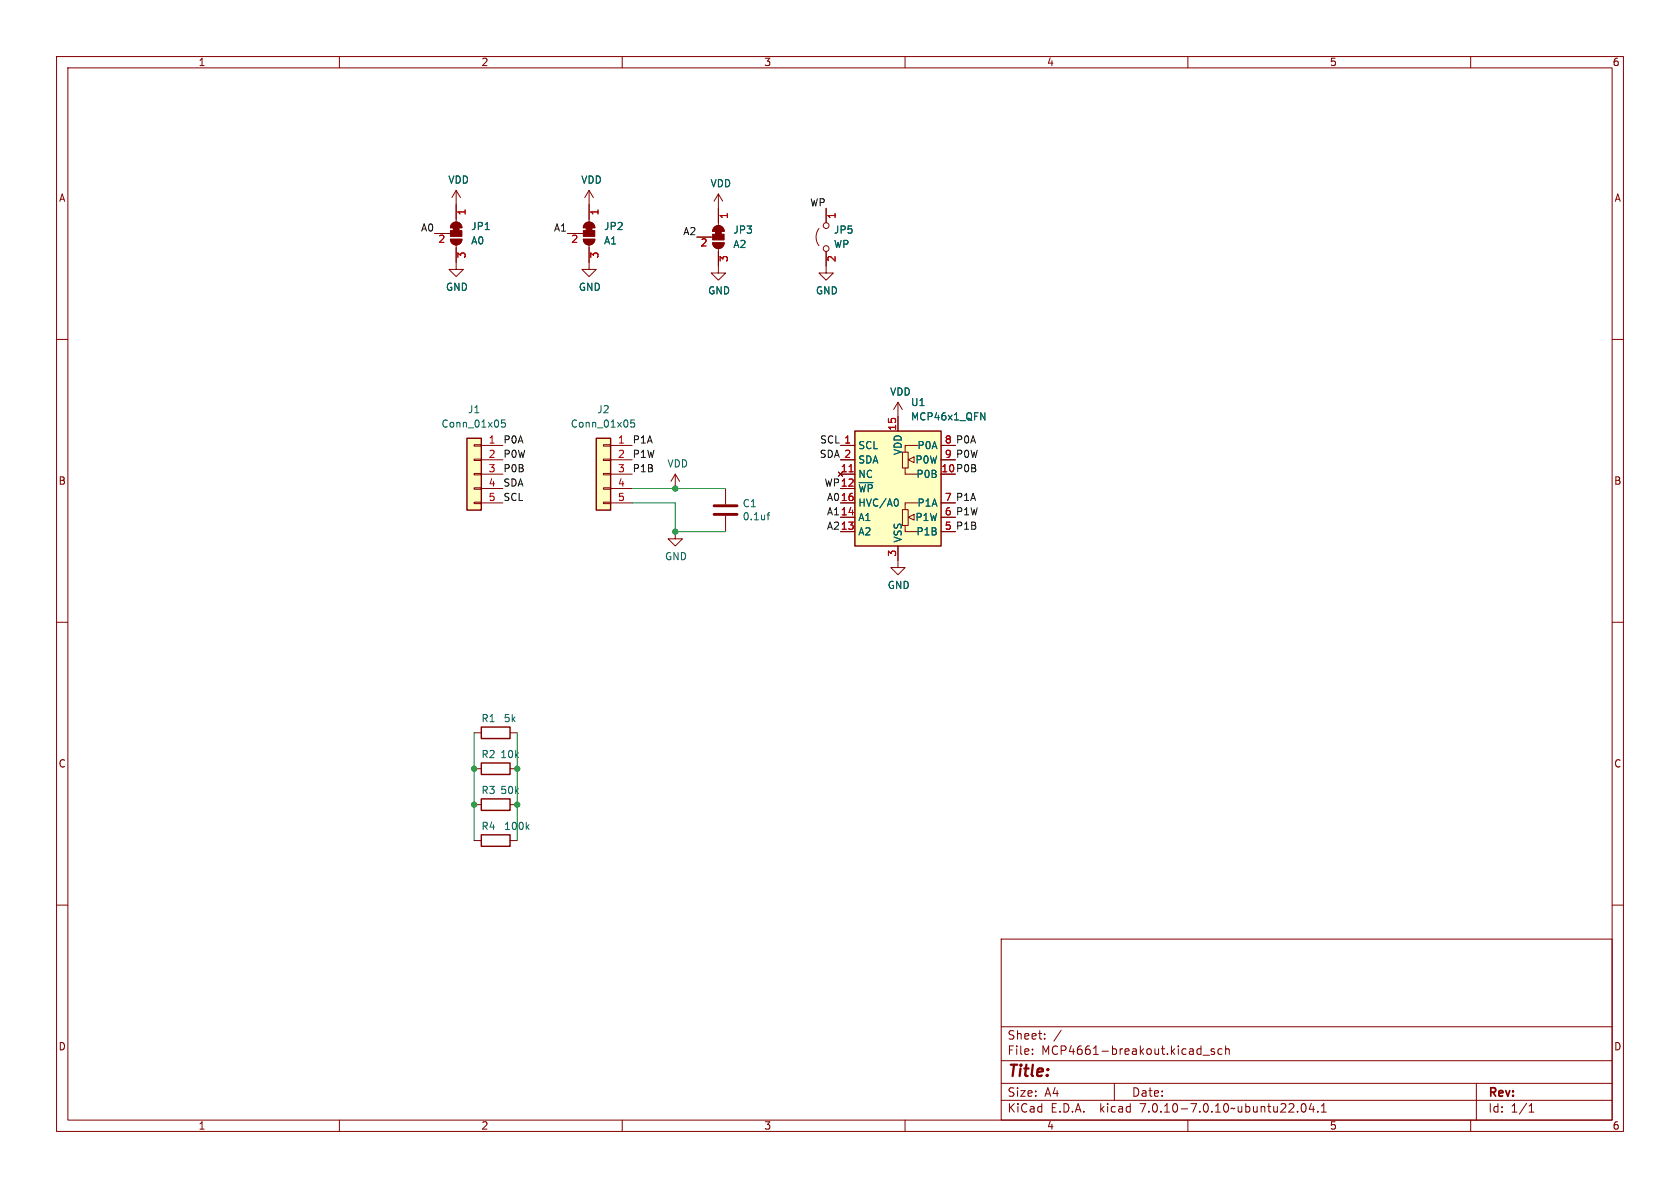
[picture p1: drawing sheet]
<svg xmlns="http://www.w3.org/2000/svg" width="297mm" height="210mm" viewBox="0 0 297 210" stroke-linecap="round" stroke-linejoin="round" font-family="sans-serif">
<g fill="none" stroke="#840000" stroke-width=".18">
<path d="M10 10h277v190h-277zM12 12h273v186h-273zM60 10v2M110 10v2M160 10v2M210 10v2M260 10v2M103.4 39.5a1.02 1.02 0 0 1 1.1-.2 1.02 1.02 0 0 1 .7 1h-2.1zM104.1 36.2v3M127 34.3l-.8 1.3M127 34.3v5.6M127 34.3l.8 1.3"/>
<path d="M146 36.8v2.6M10 60h2M100.3 41.3h2.8M103.1 42.3h2.1a1.02 1.02 0 0 1-1.1 1 1.02 1.02 0 0 1-1-1zM104.1 43.3v3.1M123.2 41.9h2.8M126 42.9h2a1.02 1.02 0 0 1-1 1 1.02 1.02 0 0 1-1-1zM126.3 40.2a1.02 1.02 0 0 1 1.1-.2 1.02 1.02 0 0 1 .6 .9h-2zM127 43.9v4.4h1.3l-1.3 1.2-1.3-1.2h1.3M144.8 40.4a2.54 2.54 0 0 0 0 3M146 44.5v2.5M285 60h2"/>
<path d="M158.7 71.1l-.7 1.3M158.7 71.1v2.6M158.7 71.1l.8 1.3M119.4 94v1.3h1.2l-1.2 1.2-1.3-1.2h1.3M119.4 83.8l-.8 1.3M119.4 83.8v2.6M119.4 83.8l.7 1.3M128.3 86.4v2.8M128.3 91.2v2.8M10 110h2M285 110h2M10 160h2"/>
<path d="M285 160h2M177 166h108v32h-108zM60 198v2M110 198v2M160 198v2M177 194.5h108M177 191.5h108M177 187.5h108M177 181.5h108M182.5 186.3v.1M182.5 185.5v.1M184.7 183.6v.1"/>
<path d="M184.7 182.8v.1M187.6 182.1l-1.3 2M197 191.5v3M210 198v2M212.7 186.5h1.1M214.7 185.5l-.4-.1-.2 .2 .1 .2 .5 .2v.3h-.6M216 185.5l-.4-.1-.3 .3v.4l.2 .2h.5M216.7 185.5l.2-.1 .3 .1 .1 .9M216.7 184.9v1.5M229.4 196.5v.1M230.2 195.2l.2-.1a.81 .81 0 0 1 .6 .6 .81 .81 0 0 1-.3 .8l-.2 .1a.81 .81 0 0 1-.3-1.4zM231.8 195l-.3 1.1h.9"/>
<path d="M232.2 195.6v1M233 196.5v.1M233.6 196.6h.9M233.6 195.5l.4-.4v1.5M260 198v2M261 191.5v6.5M270.3 196.6h.9M270.3 195.5l.4-.4v1.5"/>
<circle cx="146.1" cy="39.9" r=".51"/>
<circle cx="146.1" cy="43.9" r=".51"/>
</g>
<g fill="#840000" stroke="#840000" stroke-width=".18">
<path d="M103.6 40.3h1v.5h-1z"/>
<path d="M103.4 39.5a1.02 1.02 0 0 1 1.1-.2 1.02 1.02 0 0 1 .7 1h-2.1z"/>
<path d="M103.1 40.8h2.1v1h-2.1z"/>
<path d="M103.1 42.3h2.1a1.02 1.02 0 0 1-1.1 1 1.02 1.02 0 0 1-1-1z"/>
<path d="M126.5 40.9h1v.5h-1z"/>
<path d="M126.3 40.2a1.02 1.02 0 0 1 1.1-.2 1.02 1.02 0 0 1 .6 .9h-2z"/>
<path d="M126 41.4h2v1h-2z"/>
<path d="M126 42.9h2a1.02 1.02 0 0 1-1 1 1.02 1.02 0 0 1-1-1z"/>
</g>
<path d="M126.2 90.9h4.1M126.2 89.4h4.1" fill="none" stroke="#840000" stroke-width=".51"/>
<path d="M135.6 91h.5M136.1 90.6l-.3 .2v1.1" fill="none" stroke="#006464" stroke-width=".18"/>
<path d="M151.1 76.2h15.3v20.3h-15.3z" fill="#ffffc2" stroke="#ffffc2" stroke-width=".18"/>
<path d="M160 94h2.3M160 88.9h2.3" fill="none" stroke="#ffffc2" stroke-width=".18"/>
<path d="M160 83.6v.2z" fill="#ffffc2"/>
<path d="M160 78.7h2.3M160 83.8h2.3" fill="none" stroke="#ffffc2" stroke-width=".18"/>
<g fill="#ffffc2">
<path d="M160.6 91.4l1-.5v1z"/>
<path d="M160.6 81.3l1-.5v1z"/>
</g>
<path d="M82.5 77.5h2.6v12.7h-2.6zM105.4 77.5h2.5v12.7h-2.5zM151.1 76.2h15.3v20.3h-15.3zM85.1 128.5h5.1v2.1h-5.1zM85.1 134.9h5.1v2h-5.1zM85.1 147.6h5.1v2h-5.1zM85.1 141.2h5.1v2.1h-5.1z" fill="none" stroke="#840000" stroke-width=".25"/>
<g fill="none" stroke="#840000" stroke-width=".18">
<path d="M79.9 39.5a1.02 1.02 0 0 1 1.1-.2 1.02 1.02 0 0 1 .7 1h-2.1zM80.6 33.7l-.7 1.2M80.6 33.7v5.5M80.6 33.7l.8 1.2M104.1 33.7l-.7 1.2M104.1 33.7v5M104.1 33.7l.8 1.2M127 36.8v2.6M146 36.8v2.6M76.8 41.3h2.8M79.6 42.3h2.1a1.02 1.02 0 0 1-1.1 1 1.02 1.02 0 0 1-1-1zM80.6 43.3v4.3h1.3l-1.3 1.3-1.2-1.3h1.2"/>
<path d="M100.3 41.3h2.6M104.1 43.8v3.8h1.3l-1.3 1.3-1.2-1.3h1.2M123.2 41.9h2.5M127 44.5v2.5M146 44.5v3.8h1.3l-1.3 1.2-1.2-1.2h1.2M83.8 78.6h1.3v.3h-1.3zM85.1 78.7h3.8M106.7 78.6h1.2v.3h-1.2zM107.9 78.7h3.9M148.6 78.7h2.5M158.7 73.7v2.5M159.5 79.9h1.1v2.8h-1.1z"/>
<path d="M160 78.7h2.3M166.4 78.7h2.5M83.8 88.8h1.3v.2h-1.3zM83.8 86.2h1.3v.3h-1.3zM83.8 83.7h1.3v.2h-1.3zM83.8 81.2h1.3v.2h-1.3zM85.1 83.8h3.8M85.1 86.4h3.8M85.1 88.9h3.8M85.1 81.3h3.8M106.7 88.8h1.2v.2h-1.2zM106.7 86.2h1.2v.3h-1.2z"/>
<path d="M106.7 83.7h1.2v.2h-1.2zM106.7 81.2h1.2v.2h-1.2zM107.9 83.8h3.9M107.9 86.4h3.9M107.9 88.9h3.9M107.9 81.3h3.9M148.2 83.4l.8 .8M148.6 83.8h2.5M148.6 86.4h2.5M148.6 94h2.5M148.6 91.4h2.5M148.6 88.9h2.5"/>
<path d="M148.6 81.3h2.5M149 83.4l-.8 .8M158.7 96.5v3.8h1.3l-1.3 1.3-1.2-1.3h1.2M159.5 90.1h1.1v2.8h-1.1zM160 94h2.3M160 82.7v1.1h2.3M160.6 91.4l1-.5v1zM160.6 81.3l1-.5v1zM162.3 88.9h-2.3v1.2M166.4 94h2.5M166.4 91.4h2.5M166.4 88.9h2.5"/>
<path d="M166.4 81.3h2.5M83.8 129.5h1.3M83.8 135.9h1.3M90.2 129.5h1.2M90.2 135.9h1.2M83.8 148.6h1.3M83.8 142.2h1.3M90.2 148.6h1.2M90.2 142.2h1.2"/>
</g>
<path d="M150.1 83.4h.7" fill="none" stroke="#a90000" stroke-width=".18"/>
<path d="M89.3 74.2h-.6l-.1 .6 .2-.1 .4 .1 .2 .2-.1 .4-.2 .1-.5-.1M112.2 74.2h-.7v.6l.2-.1 .4 .1 .1 .2v.4l-.2 .1-.5-.1M173.4 73l.7 1.2v-1.2M158.5 88.2a.79 .79 0 0 1 0 1.3M93.2 146.1l.3 .5M93.5 145.8l-.5 .5" fill="none" stroke="#006464" stroke-width=".18"/>
<g fill="#840000" stroke="#840000" stroke-width=".18">
<path d="M80.1 40.3h1.1v.5h-1.1z"/>
<path d="M79.9 39.5a1.02 1.02 0 0 1 1.1-.2 1.02 1.02 0 0 1 .7 1h-2.1z"/>
<path d="M79.6 40.8h2.1v1h-2.1z"/>
<path d="M79.6 42.3h2.1a1.02 1.02 0 0 1-1.1 1 1.02 1.02 0 0 1-1-1z"/>
</g>
<g fill="#ffffc2" stroke="#ffffc2" stroke-width=".18">
<path d="M105.4 77.5h2.5v12.7h-2.5z"/>
<path d="M82.5 77.5h2.6v12.7h-2.6z"/>
</g>
<path d="M111.8 88.9h7.6v5.1h8.9M111.8 86.4h16.5M83.8 129.5v19.1M91.4 129.5v19.1" fill="none" stroke="#009600" stroke-width=".18"/>
<g fill="#009600" stroke="#009600" stroke-width=".18">
<circle cx="83.8" cy="142.2" r=".46"/>
<circle cx="91.4" cy="142.2" r=".46"/>
<circle cx="91.4" cy="135.9" r=".46"/>
<circle cx="83.8" cy="135.9" r=".46"/>
<circle cx="119.4" cy="94" r=".46"/>
<circle cx="119.4" cy="86.4" r=".46"/>
</g>
<text font-size="2.8" fill="#840000" x="178" y="190.9">Title:</text>
<g font-size="2.1" fill="#840000">
<text x="178" y="184">Sheet:</text>
<text x="178" y="186.7">File:</text>
<text x="184.1" y="186.7">MCP4661-breakout.kicad_sch</text>
<text x="178" y="196.9">KiCad</text>
<text x="178" y="194.1">Size:</text>
<text x="184.7" y="194.1">A4</text>
<text x="185.7" y="196.9">E.D.A.</text>
<text x="194.6" y="196.9">kicad</text>
<text x="200" y="194.1">Date:</text>
<text x="201.8" y="196.9">7.0.10-7.0.10~ubuntu22.04.1</text>
<text x="263" y="194.3">Rev:</text>
<text x="263" y="196.9">Id:</text>
<text x="267.1" y="196.9">1/1</text>
</g>
<g font-size="1.8" fill="#840000">
<text x="35" y="11.9">1</text>
<text x="85" y="11.9">2</text>
<text x="135" y="11.9">3</text>
<text x="185" y="11.9">4</text>
<text x="235" y="11.9">5</text>
<text x="285" y="11.9">6</text>
<text x="10.3" y="35.9">A</text>
<text x="285.3" y="35.9">A</text>
<text x="166.3" y="83.6">10 P0B</text>
<text x="10.3" y="85.9">B</text>
<text x="285.3" y="85.9">B</text>
<text x="10.3" y="135.9">C</text>
<text x="285.3" y="135.9">C</text>
<text x="10.3" y="185.9">D</text>
<text x="285.3" y="185.9">D</text>
<text x="35" y="199.9">1</text>
<text x="85" y="199.9">2</text>
<text x="135" y="199.9">3</text>
<text x="185" y="199.9">4</text>
<text x="235" y="199.9">5</text>
<text x="285" y="199.9">6</text>
</g>
<g font-size="1.8" fill="#006464">
<text x="79.2" y="32.7">VDD</text>
<text x="102.7" y="32.7">VDD</text>
<text x="125.5" y="33.3">VDD</text>
<text x="83.2" y="40.9">JP1</text>
<text x="106.7" y="40.9">JP2</text>
<text x="129.5" y="41.5">JP3</text>
<text x="147.3" y="41.5">JP5</text>
<text x="83.2" y="43.4">A0</text>
<text x="106.7" y="43.4">A1</text>
<text x="129.5" y="44">A2</text>
<text x="147.3" y="44">WP</text>
<text x="78.7" y="51.6">GND</text>
<text x="102.2" y="51.6">GND</text>
<text x="125.1" y="52.2">GND</text>
<text x="144.1" y="52.2">GND</text>
<text x="157.3" y="70.1">VDD</text>
<text x="161" y="72">U1</text>
<text x="77.9" y="75.8">Conn_01x05</text>
<text x="82.6" y="73.3">J1</text>
<text x="100.8" y="75.8">Conn_01x05</text>
<text x="105.5" y="73.3">J2</text>
<text x="161" y="74.5">MCP46x1_QFN</text>
<text x="117.9" y="82.8">VDD</text>
<text x="151.6" y="79.6">SCL</text>
<text x="151.6" y="82.1">SDA</text>
<text x="159.6" y="80.5" transform="rotate(-90 159.6 80.5)">VDD</text>
<text x="161.7" y="82.1">P0W</text>
<text x="162.1" y="79.6">P0A</text>
<text x="131.2" y="89.9">C1</text>
<text x="151.6" y="84.7">NC</text>
<text x="151.6" y="87.2">~{WP}</text>
<text x="151.6" y="89.8">HVC/A0</text>
<text x="161.9" y="84.7">P0B</text>
<text x="162.1" y="89.8">P1A</text>
<text x="131.2" y="92.2">0.1uf</text>
<text x="151.6" y="94.8">A2</text>
<text x="151.6" y="92.3">A1</text>
<text x="161.7" y="92.3">P1W</text>
<text x="161.9" y="94.8">P1B</text>
<text x="117.5" y="99.2">GND</text>
<text x="159.6" y="96" transform="rotate(-90 159.6 96)">VSS</text>
<text x="156.8" y="104.3">GND</text>
<text x="85" y="127.9">R1</text>
<text x="88.9" y="127.9">5k</text>
<text x="85" y="134.2">R2</text>
<text x="88.3" y="134.2">10k</text>
<text x="85" y="140.6">R3</text>
<text x="88.3" y="140.6">50k</text>
<text x="85" y="146.9">R4</text>
<text x="89" y="146.9">100k</text>
</g>
<g font-size="1.8" fill="#0f0f0f">
<text x="74.3" y="41">A0</text>
<text x="97.8" y="41">A1</text>
<text x="120.7" y="41.6">A2</text>
<text x="143.1" y="36.6">WP</text>
<text x="88.9" y="78.5">P0A</text>
<text x="88.9" y="81">P0W</text>
<text x="88.9" y="83.6">P0B</text>
<text x="111.8" y="78.5">P1A</text>
<text x="111.8" y="83.6">P1B</text>
<text x="111.8" y="81">P1W</text>
<text x="144.8" y="81">SDA 2</text>
<text x="144.9" y="78.5">SCL 1</text>
<text x="166.9" y="78.5">8 P0A</text>
<text x="166.9" y="81">9 P0W</text>
<text x="88.9" y="88.6">SCL</text>
<text x="88.9" y="86.1">SDA</text>
<text x="145.7" y="86.1">WP12</text>
<text x="146.1" y="88.6">A016</text>
<text x="166.9" y="88.6">7 P1A</text>
<text x="146.1" y="93.7">A213</text>
<text x="146.1" y="91.2">A114</text>
<text x="166.9" y="93.7">5 P1B</text>
<text x="166.9" y="91.2">6 P1W</text>
</g>
<g font-size="1.8" fill="#a90000">
<text x="82.6" y="38.2" transform="rotate(-90 82.6 38.2)">1</text>
<text x="106.1" y="38.2" transform="rotate(-90 106.1 38.2)">1</text>
<text x="129" y="38.8" transform="rotate(-90 129 38.8)">1</text>
<text x="148" y="38.8" transform="rotate(-90 148 38.8)">1</text>
<text x="77.4" y="43.3">2</text>
<text x="82.6" y="45.8" transform="rotate(-90 82.6 45.8)">3</text>
<text x="100.9" y="43.3">2</text>
<text x="106.1" y="45.8" transform="rotate(-90 106.1 45.8)">3</text>
<text x="123.8" y="43.9">2</text>
<text x="129" y="46.4" transform="rotate(-90 129 46.4)">3</text>
<text x="148" y="46.4" transform="rotate(-90 148 46.4)">2</text>
<text x="158.5" y="76.2" transform="rotate(-90 158.5 76.2)">15</text>
<text x="86.3" y="78.5">1</text>
<text x="86.3" y="81">2</text>
<text x="86.3" y="83.6">3</text>
<text x="109.1" y="78.5">1</text>
<text x="109.1" y="81">2</text>
<text x="109.1" y="83.6">3</text>
<text x="148.5" y="83.6">11</text>
<text x="149.2" y="78.5">1</text>
<text x="149.2" y="81">2</text>
<text x="166.3" y="83.6">10</text>
<text x="166.9" y="78.5">8</text>
<text x="166.9" y="81">9</text>
<text x="86.3" y="86.1">4</text>
<text x="86.3" y="88.6">5</text>
<text x="109.1" y="86.1">4</text>
<text x="109.1" y="88.6">5</text>
<text x="148.5" y="86.1">12</text>
<text x="148.5" y="88.6">16</text>
<text x="166.9" y="88.6">7</text>
<text x="148.5" y="93.7">13</text>
<text x="148.5" y="91.2">14</text>
<text x="166.9" y="93.7">5</text>
<text x="166.9" y="91.2">6</text>
<text x="158.5" y="98.5" transform="rotate(-90 158.5 98.5)">3</text>
</g>
</svg>
